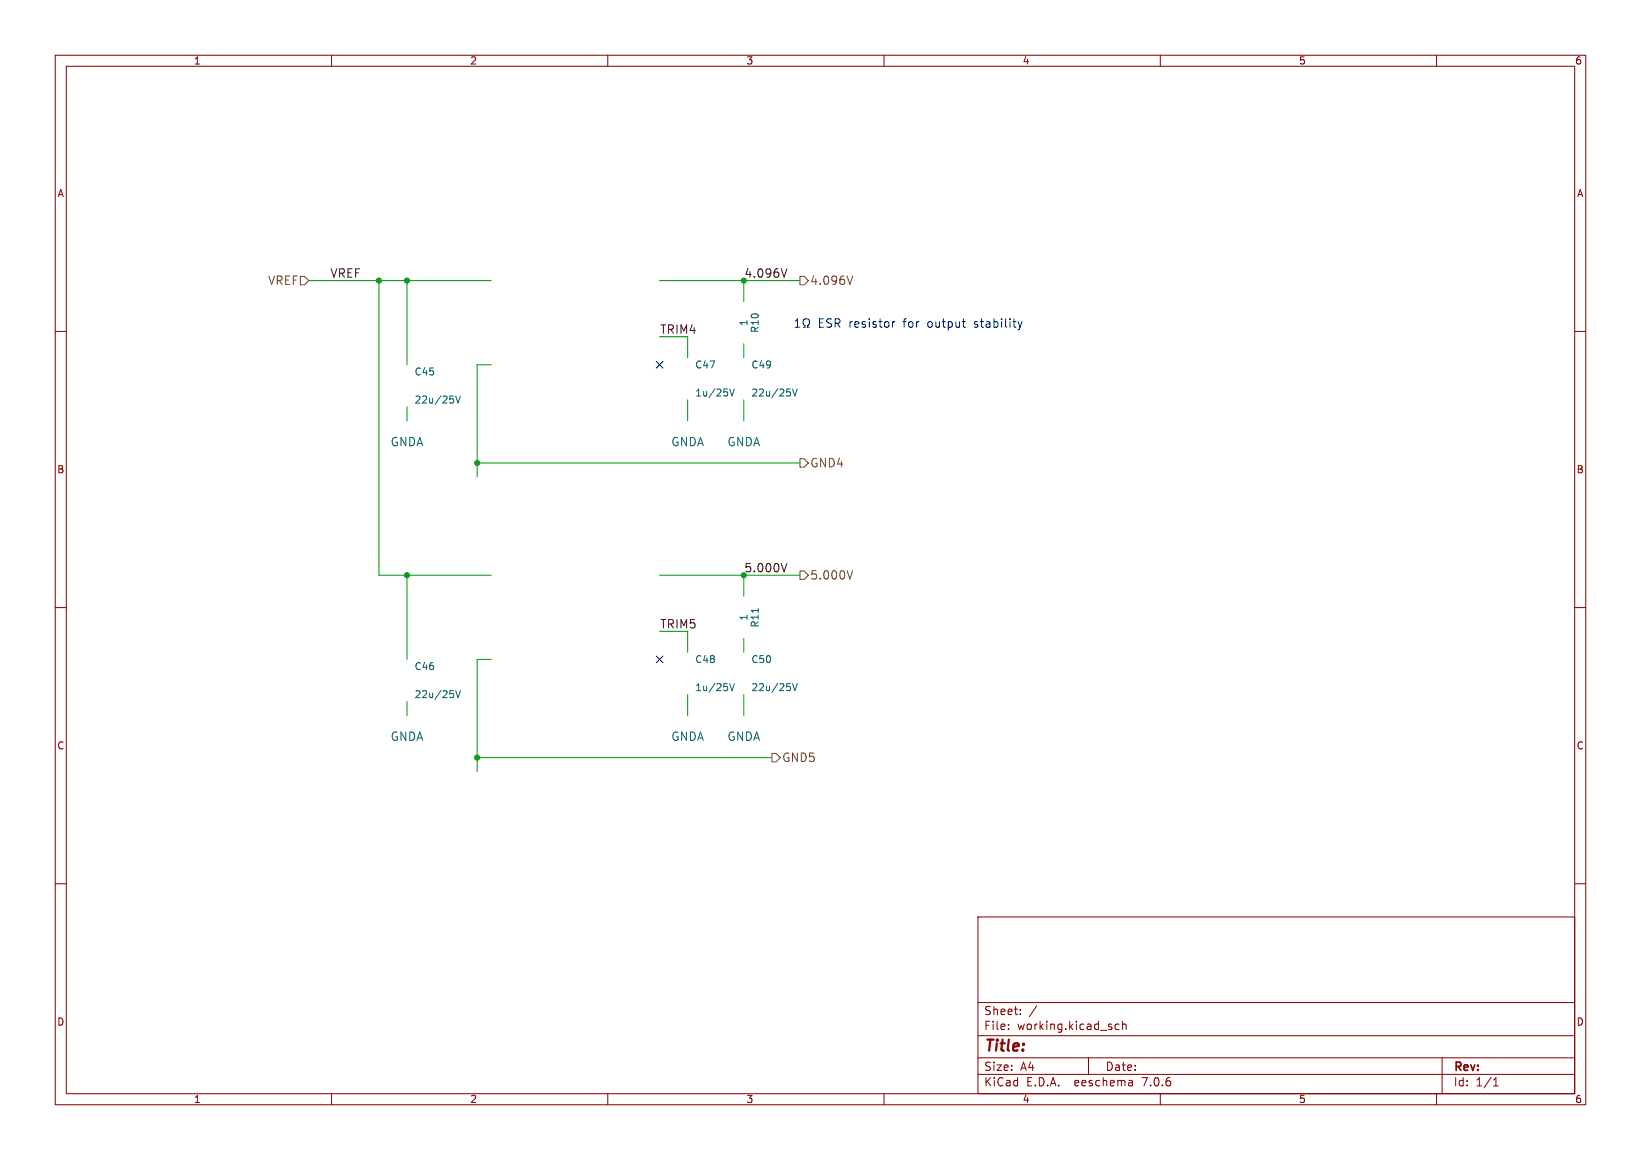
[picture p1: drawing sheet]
<svg xmlns="http://www.w3.org/2000/svg" width="297mm" height="210mm" viewBox="0 0 297 210" stroke-linecap="round" stroke-linejoin="round" font-family="sans-serif">
<g fill="none" stroke="#840000" stroke-width=".18">
<path d="M10 10h277v190h-277zM12 12h273v186h-273zM60 10v2M110 10v2M160 10v2M210 10v2M260 10v2M10 60h2M285 60h2M10 110h2M285 110h2M10 160h2"/>
<path d="M285 160h2M177 166h108v32h-108zM60 198v2M110 198v2M160 198v2M177 194.5h108M177 191.5h108M177 187.5h108M177 181.5h108M182.5 186.3v.1M182.5 185.5v.1M184.7 183.6v.1"/>
<path d="M184.7 182.8v.1M187.6 182.1l-1.3 2M197 191.5v3M202.5 185.5l-.4-.1-.3 .3v.4l.2 .2h.5M203.2 185.5l.2-.1 .3 .1 .1 .9M203.2 184.9v1.5M204.9 195.7l.1 .9M205 196.5l-.2 .1M205 196h-.2M210 198v2M260 198v2M261 191.5v6.5"/>
<path d="M270.3 196.6h.9M270.3 195.5l.4-.4v1.5"/>
</g>
<path d="M54.4 50h.7l.8 .8-.8 .8h-.7zM144.8 50h.7l.8 .8-.8 .8h-.7zM154.3 50l-.5 1.5M144.8 83.1h.7l.8 .7-.8 .8h-.7zM144.8 103.4h.7l.8 .7-.8 .8h-.7zM154.3 103.3l-.5 1.5M139.7 136.4h.8l.7 .8-.7 .7h-.8z" fill="none" stroke="#725600" stroke-width=".18"/>
<path d="M142.4 48.7l-.5 1.5M142.4 102l-.5 1.5" fill="none" stroke="#0f0f0f" stroke-width=".18"/>
<path d="M143.9 59.2h.9M143.9 58.2l.4-.5v1.5M145.4 59.2h.3v-.2a.65 .65 0 0 1-.3-.9 .65 .65 0 0 1 .9-.3 .7 .7 0 0 1-.1 1.2v.2h.3M161.5 58.2v1M162 58.2l-.3 .1-.2 .2M174.2 58.2h.5M174.6 59.2h.1M184.3 58.2l.3 1M184.6 59.2l-.1 .4M185 58.2l-.4 1" fill="none" stroke="#0000c2" stroke-width=".18"/>
<g fill="none" stroke="#009600" stroke-width=".18">
<path d="M55.9 50.8h33M68.6 50.8v53.3h20.3M73.7 50.8v15.2M119.4 50.8h25.4M134.6 50.8v3.8M73.7 73.7v2.5M88.9 66h-2.5v20.4M119.4 61h5.1v3.8M124.5 72.4v3.8M134.6 62.2v2.6M134.6 72.4v3.8M86.4 83.8h58.4"/>
<path d="M73.7 104.1v15.3M88.9 119.4h-2.5v20.3M119.4 114.3h5.1v3.8M119.4 104.1h25.4M134.6 104.1v3.9M134.6 115.6v2.5M73.7 127v2.5M86.4 137.2h53.3M124.5 125.7v3.8M134.6 125.7v3.8"/>
</g>
<path d="M118.8 65.4l1.2 1.2M120 65.4l-1.2 1.2M118.8 118.8l1.2 1.2M120 118.8l-1.2 1.2" fill="none" stroke="#000084" stroke-width=".18"/>
<path d="M82.1 72.3v.5M82.5 71.7l.4 1.3 .4-1.3M132.1 70.4l.4 1.3 .4-1.3M143 71v.6M143.4 70.4l.5 1.3 .4-1.3M137.2 110.2v.7M82.1 125.6v.6M82.5 125l.4 1.3 .4-1.3M132.1 123.8l.4 1.2 .4-1.2M143 124.4v.5M143.4 123.8l.5 1.2 .4-1.2" fill="none" stroke="#006464" stroke-width=".18"/>
<g fill="#009600" stroke="#009600" stroke-width=".18">
<circle cx="68.6" cy="50.8" r=".46"/>
<circle cx="73.7" cy="50.8" r=".46"/>
<circle cx="73.7" cy="104.1" r=".46"/>
<circle cx="86.4" cy="137.2" r=".46"/>
<circle cx="86.4" cy="83.8" r=".46"/>
<circle cx="134.6" cy="50.8" r=".46"/>
<circle cx="134.6" cy="104.1" r=".46"/>
</g>
<text font-size="2.8" fill="#840000" x="178" y="190.9">Title:</text>
<g font-size="2.1" fill="#725600">
<text x="48.5" y="51.8">VREF</text>
<text x="146.5" y="51.8">4.096V</text>
<text x="146.5" y="84.8">GND4</text>
<text x="146.5" y="105.1">5.000V</text>
<text x="141.5" y="138.2">GND5</text>
</g>
<g font-size="2.1" fill="#0f0f0f">
<text x="59.7" y="50.4">VREF</text>
<text x="134.6" y="50.4">4.096V</text>
<text x="119.4" y="60.5">TRIM4</text>
<text x="134.6" y="103.7">5.000V</text>
<text x="119.4" y="113.9">TRIM5</text>
</g>
<g font-size="2.1" fill="#0000c2">
<text x="148" y="59.4">ESR resistor</text>
<text x="163.6" y="59.4">for</text>
<text x="168.1" y="59.4">output</text>
<text x="176.7" y="59.4">stability</text>
</g>
<g font-size="2.1" fill="#006464">
<text x="70.6" y="81">GNDA</text>
<text x="121.4" y="81">GNDA</text>
<text x="131.6" y="81">GNDA</text>
<text x="70.6" y="134.3">GNDA</text>
<text x="121.4" y="134.3">GNDA</text>
<text x="131.6" y="134.3">GNDA</text>
</g>
<g font-size="2.1" fill="#840000">
<text x="178" y="184">Sheet:</text>
<text x="178" y="186.7">File:</text>
<text x="184.1" y="186.7">working.kicad_sch</text>
<text x="178" y="196.9">KiCad</text>
<text x="178" y="194.1">Size:</text>
<text x="184.7" y="194.1">A4</text>
<text x="185.7" y="196.9">E.D.A.</text>
<text x="194.6" y="196.9">eeschema</text>
<text x="200" y="194.1">Date:</text>
<text x="207" y="196.9">7.0.6</text>
<text x="263" y="194.3">Rev:</text>
<text x="263" y="196.9">Id:</text>
<text x="267.1" y="196.9">1/1</text>
</g>
<g font-size="1.8" fill="#840000">
<text x="35" y="11.9">1</text>
<text x="85" y="11.9">2</text>
<text x="135" y="11.9">3</text>
<text x="185" y="11.9">4</text>
<text x="235" y="11.9">5</text>
<text x="285" y="11.9">6</text>
<text x="10.3" y="35.9">A</text>
<text x="285.3" y="35.9">A</text>
<text x="10.3" y="85.9">B</text>
<text x="285.3" y="85.9">B</text>
<text x="10.3" y="135.9">C</text>
<text x="285.3" y="135.9">C</text>
<text x="10.3" y="185.9">D</text>
<text x="285.3" y="185.9">D</text>
<text x="35" y="199.9">1</text>
<text x="85" y="199.9">2</text>
<text x="135" y="199.9">3</text>
<text x="185" y="199.9">4</text>
<text x="235" y="199.9">5</text>
<text x="285" y="199.9">6</text>
</g>
<g font-size="1.8" fill="#006464">
<text x="135.5" y="59.1" transform="rotate(-90 135.5 59.1)">1</text>
<text x="137.5" y="60.4" transform="rotate(-90 137.5 60.4)">R10</text>
<text x="74.9" y="68.2">C45</text>
<text x="125.7" y="66.9">C47</text>
<text x="125.7" y="72">1u/25V</text>
<text x="135.9" y="72">22u/25V</text>
<text x="135.9" y="66.9">C49</text>
<text x="74.9" y="73.3">22u/25V</text>
<text x="135.5" y="112.5" transform="rotate(-90 135.5 112.5)">1</text>
<text x="137.5" y="113.7" transform="rotate(-90 137.5 113.7)">R11</text>
<text x="74.9" y="121.5">C46</text>
<text x="125.7" y="120.2">C48</text>
<text x="125.7" y="125.3">1u/25V</text>
<text x="135.9" y="125.3">22u/25V</text>
<text x="135.9" y="120.2">C50</text>
<text x="74.9" y="126.6">22u/25V</text>
</g>
</svg>
